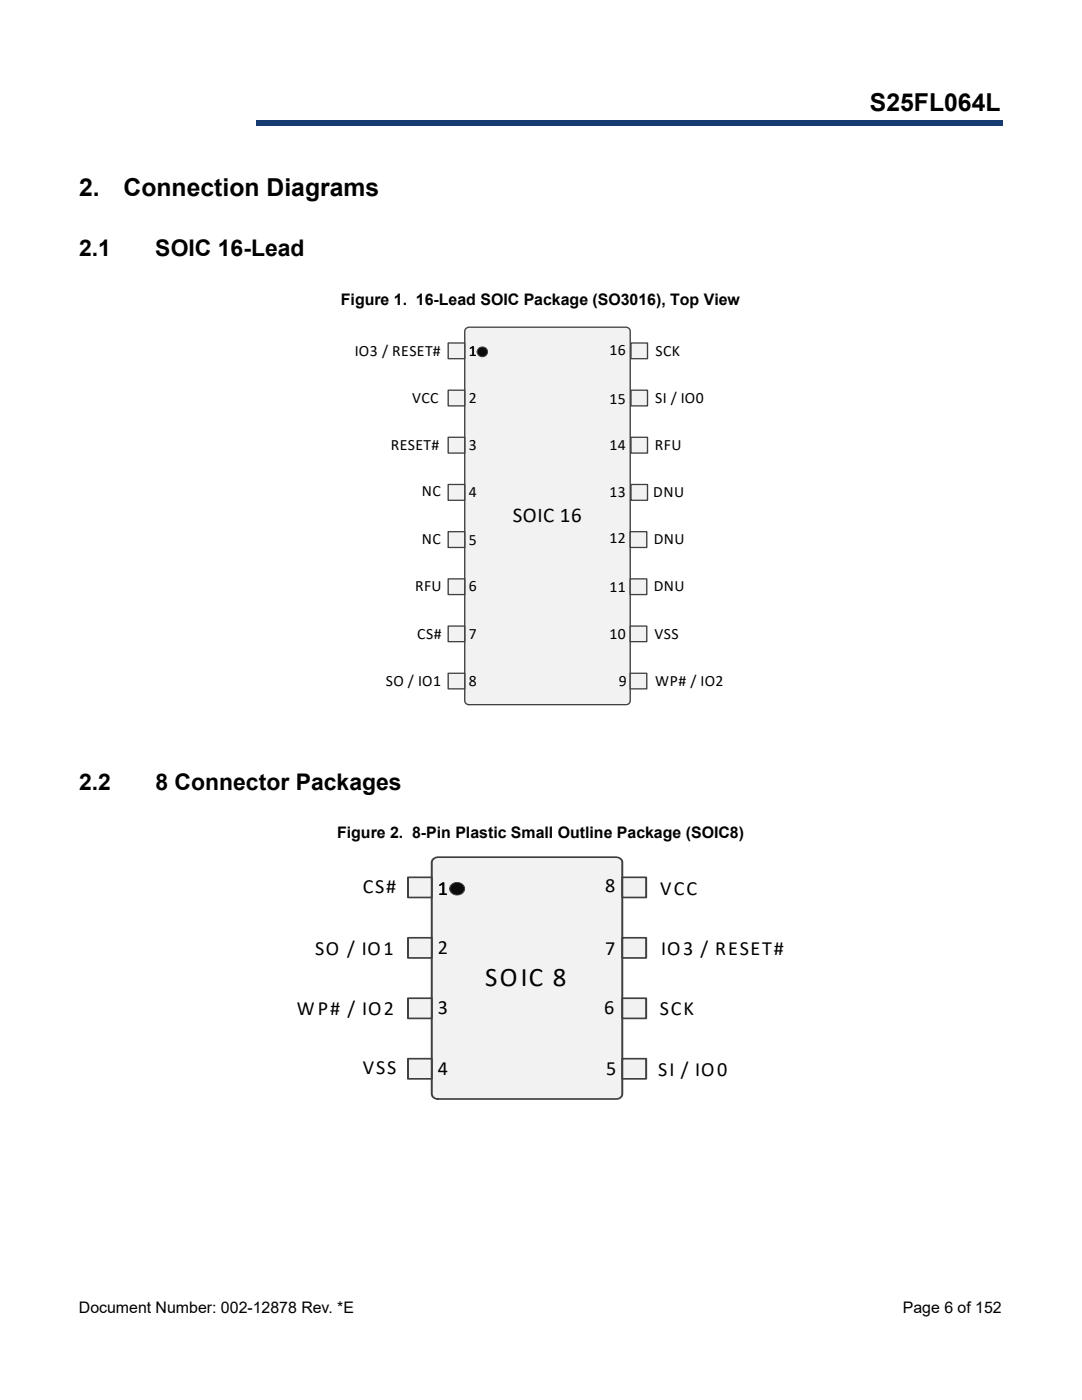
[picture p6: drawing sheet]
<svg xmlns="http://www.w3.org/2000/svg" width="216mm" height="279mm" viewBox="0 0 216 279" stroke-linecap="round" stroke-linejoin="round" font-family="sans-serif">
<path d="M51.1 24.1h149v.9h-149z" fill="#163b71"/>
<path d="M51 25h149M51.1 24.1h148.9" fill="none" stroke="#163b71" stroke-width=".2"/>
<path d="M51 24h.2v1h-.2z" fill="#163b71"/>
<g fill="#fff">
<path d="M16.3 16.3h32.4v10h-32.4z"/>
<path d="M69.6 64.9h76.2v76.2h-76.2z"/>
</g>
<path d="M92.9 65.6l.7-.3h31.3l.5 .2 .3 .4 .1 73.9a.8 .8 0 0 1-.9 .8h-31.3a.83 .83 0 0 1-.9-.8v-73.7z" fill-rule="evenodd" fill="#f2f2f2"/>
<path d="M92.9 65.6l.7-.3h31.3l.5 .2 .3 .4 .1 73.9a.8 .8 0 0 1-.9 .8h-31.3a.83 .83 0 0 1-.9-.8v-73.7z" fill="none" stroke="#404040" stroke-width=".27"/>
<path d="M89.4 68.5h3.3v3.1h-3.3z" fill="#f2f2f2"/>
<path d="M89.4 68.5h3.3v3.1h-3.3z" fill="none" stroke="#404040" stroke-width=".27"/>
<circle cx="96.2" cy="70.2" r="1.01" fill="#0c0c0c"/>
<circle cx="96.2" cy="70.2" r="1.01" fill="none" stroke="#404040" stroke-width=".2"/>
<path d="M89.4 77.9h3.3v3.1h-3.3z" fill="#f2f2f2"/>
<path d="M89.4 77.9h3.3v3.1h-3.3z" fill="none" stroke="#404040" stroke-width=".27"/>
<path d="M89.4 87.3h3.3v3.1h-3.3z" fill="#f2f2f2"/>
<path d="M89.4 87.3h3.3v3.1h-3.3z" fill="none" stroke="#404040" stroke-width=".27"/>
<path d="M89.4 96.7h3.3v3.1h-3.3z" fill="#f2f2f2"/>
<path d="M89.4 96.7h3.3v3.1h-3.3z" fill="none" stroke="#404040" stroke-width=".27"/>
<path d="M125.9 68.5h3.3v3.1h-3.3z" fill="#f2f2f2"/>
<path d="M125.9 68.5h3.3v3.1h-3.3z" fill="none" stroke="#404040" stroke-width=".27"/>
<path d="M125.9 77.9h3.3v3.1h-3.3z" fill="#f2f2f2"/>
<path d="M125.9 77.9h3.3v3.1h-3.3z" fill="none" stroke="#404040" stroke-width=".27"/>
<path d="M125.9 87.3h3.3v3.1h-3.3z" fill="#f2f2f2"/>
<path d="M125.9 87.3h3.3v3.1h-3.3z" fill="none" stroke="#404040" stroke-width=".27"/>
<path d="M125.9 96.7h3.3v3.1h-3.3z" fill="#f2f2f2"/>
<path d="M125.9 96.7h3.3v3.1h-3.3z" fill="none" stroke="#404040" stroke-width=".27"/>
<path d="M89.4 106.1h3.3v3.2h-3.3z" fill="#f2f2f2"/>
<path d="M89.4 106.1h3.3v3.2h-3.3z" fill="none" stroke="#404040" stroke-width=".27"/>
<path d="M89.4 115.5h3.3v3.2h-3.3z" fill="#f2f2f2"/>
<path d="M89.4 115.5h3.3v3.2h-3.3z" fill="none" stroke="#404040" stroke-width=".27"/>
<path d="M89.4 124.9h3.3v3.2h-3.3z" fill="#f2f2f2"/>
<path d="M89.4 124.9h3.3v3.2h-3.3z" fill="none" stroke="#404040" stroke-width=".27"/>
<path d="M89.4 134.4h3.3v3.1h-3.3z" fill="#f2f2f2"/>
<path d="M89.4 134.4h3.3v3.1h-3.3z" fill="none" stroke="#404040" stroke-width=".27"/>
<path d="M125.8 106.1h3.3v3.2h-3.3z" fill="#f2f2f2"/>
<path d="M125.8 106.1h3.3v3.2h-3.3z" fill="none" stroke="#404040" stroke-width=".27"/>
<path d="M125.8 115.5h3.3v3.2h-3.3z" fill="#f2f2f2"/>
<path d="M125.8 115.5h3.3v3.2h-3.3z" fill="none" stroke="#404040" stroke-width=".27"/>
<path d="M125.8 124.9h3.3v3.2h-3.3z" fill="#f2f2f2"/>
<path d="M125.8 124.9h3.3v3.2h-3.3z" fill="none" stroke="#404040" stroke-width=".27"/>
<path d="M125.8 134.4h3.3v3.1h-3.3z" fill="#f2f2f2"/>
<path d="M125.8 134.4h3.3v3.1h-3.3z" fill="none" stroke="#404040" stroke-width=".27"/>
<path d="M57.3 170.5h101.2v49.4h-101.2z" fill="#fff"/>
<path d="M86.4 171.5l.9-.4h35.7a1.13 1.13 0 0 1 1.2 1v46.2l-.3 .7-.9 .3h-35.7a1.17 1.17 0 0 1-1.2-1v-46.2z" fill-rule="evenodd" fill="#f2f2f2"/>
<path d="M86.4 171.5l.9-.4h35.9a1.09 1.09 0 0 1 1 1v46.2l-.3 .7-.4 .2-.5 .1h-35.7a1.17 1.17 0 0 1-1.1-1v-46.2z" fill="none" stroke="#404040" stroke-width=".36"/>
<path d="M81.4 175.1h4.7v4h-4.7z" fill="#f2f2f2"/>
<path d="M81.4 175.1h4.8v4h-4.8z" fill="none" stroke="#404040" stroke-width=".36"/>
<path d="M90.2 176.5a1.48 1.48 0 0 1 1.6-.3 1.48 1.48 0 0 1 .9 1.4 1.49 1.49 0 0 1-1.7 1 1.49 1.49 0 0 1-1.2-1.5z" fill-rule="evenodd" fill="#0c0c0c"/>
<path d="M90.2 176.5a1.47 1.47 0 0 1 1.6-.3 1.47 1.47 0 0 1 .9 1.4 1.49 1.49 0 0 1-1.7 1 1.49 1.49 0 0 1-1.2-1.5z" fill="none" stroke="#404040" stroke-width=".2"/>
<path d="M81.4 187.2h4.7v4h-4.7z" fill="#f2f2f2"/>
<path d="M81.4 187.2h4.8v4h-4.8z" fill="none" stroke="#404040" stroke-width=".36"/>
<path d="M81.4 199.2h4.7v4h-4.7z" fill="#f2f2f2"/>
<path d="M81.4 199.2h4.8v4h-4.8z" fill="none" stroke="#404040" stroke-width=".36"/>
<path d="M81.4 211.3h4.7v4h-4.7z" fill="#f2f2f2"/>
<path d="M81.4 211.3h4.8v4h-4.8z" fill="none" stroke="#404040" stroke-width=".36"/>
<path d="M124.2 175.1h4.7v4h-4.7z" fill="#f2f2f2"/>
<path d="M124.2 175.1h4.7v4h-4.7z" fill="none" stroke="#404040" stroke-width=".36"/>
<path d="M124.2 187.2h4.7v4h-4.7z" fill="#f2f2f2"/>
<path d="M124.2 187.2h4.7v4h-4.7z" fill="none" stroke="#404040" stroke-width=".36"/>
<path d="M124.2 199.2h4.7v4h-4.7z" fill="#f2f2f2"/>
<path d="M124.2 199.2h4.7v4h-4.7z" fill="none" stroke="#404040" stroke-width=".36"/>
<path d="M124.2 211.3h4.7v4h-4.7z" fill="#f2f2f2"/>
<path d="M124.2 211.3h4.7v4h-4.7z" fill="none" stroke="#404040" stroke-width=".36"/>
<text font-size="5.4" x="96.8" y="196.8">SOIC 8</text>
<g font-size="4.9">
<text x="173.6" y="22.1">S25FL064L</text>
<text x="15.8" y="39.1">2.</text>
<text x="24.7" y="39.1">Connection Diagrams</text>
</g>
<g font-size="4.6">
<text x="15.8" y="51.2">2.1</text>
<text x="31" y="51.2">SOIC 16-Lead</text>
<text x="15.8" y="157.7">2.2</text>
<text x="31" y="157.7">8 Connector Packages</text>
</g>
<text font-size="4.2" x="102.3" y="104.2">SOIC 16</text>
<g font-size="4">
<text x="72.4" y="178.3">CS#</text>
<text x="87.3" y="178.5">1</text>
<text x="120.8" y="178.1">8</text>
<text x="131.7" y="178.5">VCC</text>
<text x="62.9" y="190.6">SO / IO1</text>
<text x="87.3" y="190.4">2</text>
<text x="120.8" y="190.6">7</text>
<text x="132" y="190.6">IO3 / RESET#</text>
<text x="59.2" y="202.6">WP# / IO2</text>
<text x="87.3" y="202.4">3</text>
<text x="120.6" y="202.4">6</text>
<text x="131.7" y="202.5">SCK</text>
<text x="72.4" y="214.3">VSS</text>
<text x="87.3" y="214.5">4</text>
<text x="120.9" y="214.5">5</text>
<text x="131.4" y="214.7">SI / IO0</text>
</g>
<g font-size="3.2">
<text x="68" y="60.8">Figure 1. 16-Lead SOIC Package (SO3016), Top View</text>
<text x="67.2" y="167.3">Figure 2. 8-Pin Plastic Small Outline Package (SOIC8)</text>
<text x="15.7" y="262.1">Document Number: 002-12878 Rev. *E</text>
<text x="180.1" y="262.1">Page 6 of 152</text>
</g>
<g font-size="3.1">
<text x="70.8" y="71.1">IO3 / RESET#</text>
<text x="93.5" y="71.1">1</text>
<text x="121.6" y="70.8">16</text>
<text x="130.8" y="71">SCK</text>
<text x="82.2" y="80.4">VCC</text>
<text x="93.5" y="80.4">2</text>
<text x="121.6" y="80.5">15</text>
<text x="130.7" y="80.4">SI / IO0</text>
<text x="78" y="89.8">RESET#</text>
<text x="93.5" y="89.8">3</text>
<text x="121.6" y="89.8">14</text>
<text x="130.7" y="89.8">RFU</text>
<text x="84.2" y="99">NC</text>
<text x="93.5" y="99.2">4</text>
<text x="121.6" y="99.2">13</text>
<text x="130.3" y="99.2">DNU</text>
<text x="84.2" y="108.6">NC</text>
<text x="93.5" y="108.8">5</text>
<text x="121.6" y="108.5">12</text>
<text x="130.5" y="108.6">DNU</text>
<text x="82.8" y="118">RFU</text>
<text x="93.5" y="118">6</text>
<text x="121.6" y="118.2">11</text>
<text x="130.4" y="118">DNU</text>
<text x="83.3" y="127.4">CS#</text>
<text x="93.5" y="127.4">7</text>
<text x="121.6" y="127.4">10</text>
<text x="130.6" y="127.6">VSS</text>
<text x="77" y="136.9">SO / IO1</text>
<text x="93.5" y="136.9">8</text>
<text x="123.5" y="136.9">9</text>
<text x="130.7" y="136.9">WP# / IO2</text>
</g>
</svg>
